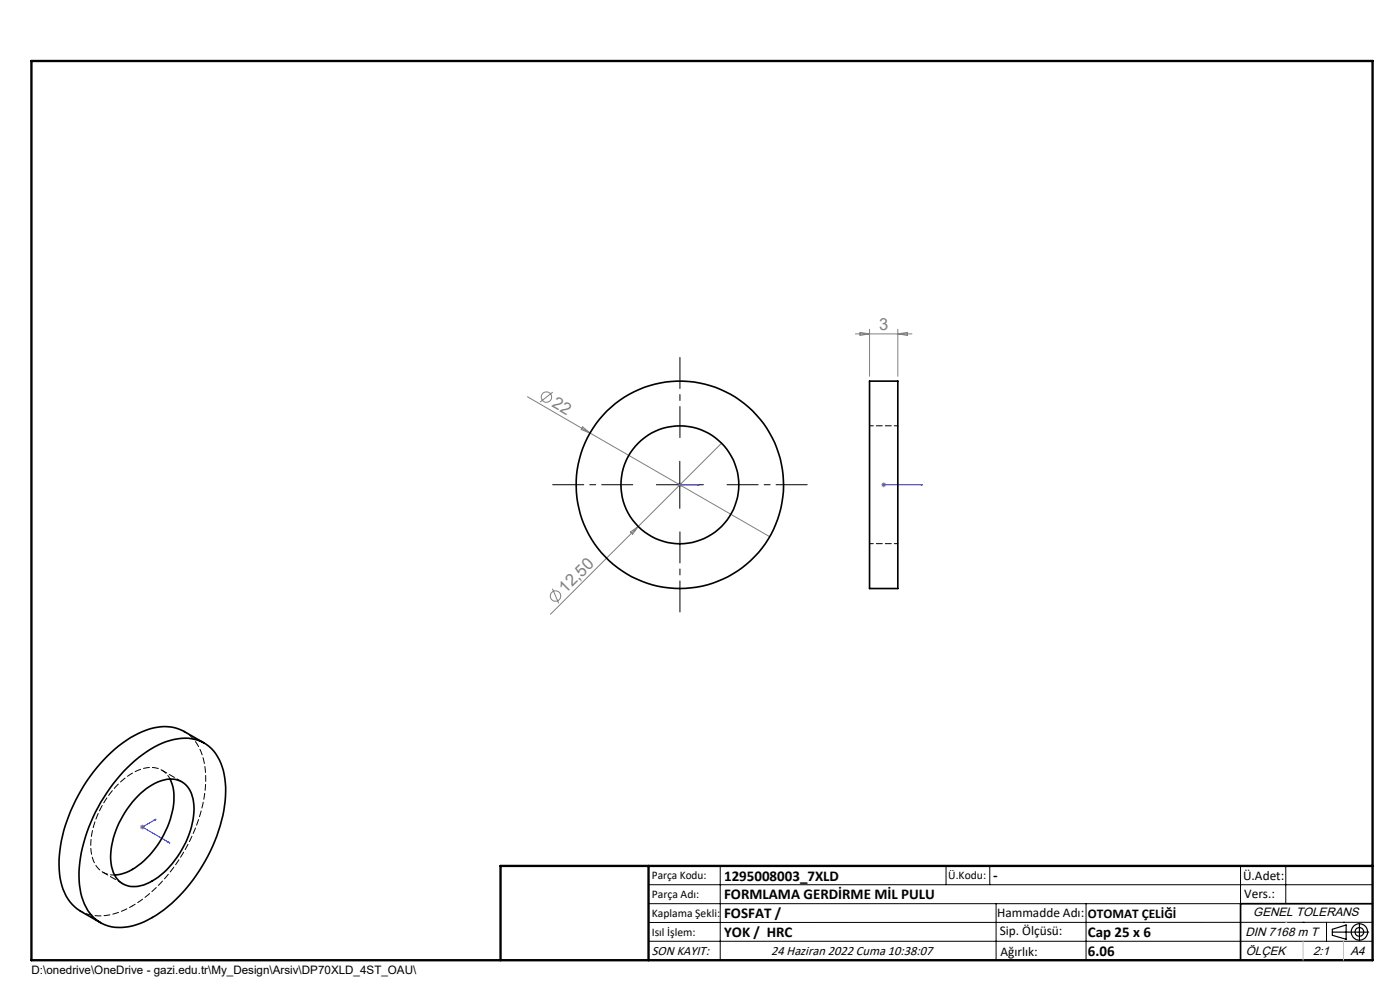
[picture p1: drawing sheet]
<svg xmlns="http://www.w3.org/2000/svg" width="297mm" height="210mm" viewBox="0 0 297 210" stroke-linecap="round" stroke-linejoin="round" font-family="sans-serif">
<g fill="none" stroke="#808080" stroke-width=".21">
<path d="M181.5 70.8h12M182.5 70.5l2 .3-2 .3zM184.5 69.8v10M190.5 69.8v10M190.5 70.8l2-.3v.6zM111.9 84.2l13.3 7.7M117.3 83.2l-2.7 2.1M123.6 90.5l1.6 1.4-1.9-.8zM125.2 91.9l38.1 21.9M153.1 94l-36.3 36.3M133.7 112.8l1.7-1.1-1.2 1.6zM143.7 102.8h1"/>
<path d="M143.9 102.5l.7 .7M144.2 102.3v1.1M187 102.8h1M187.1 102.5l.7 .7M187.5 102.3v1.1M187.8 102.5l-.7 .7M117.2 124.9l1.3 3.1M29.7 175.4h1M29.8 175.1l.8 .7M30.2 174.9v1.1M30.6 175.1l-.8 .7"/>
<circle cx="115.9" cy="84.2" r="1.09"/>
<circle cx="117.9" cy="126.4" r="1.1"/>
</g>
<g fill="none" stroke="#000" stroke-width=".25">
<path d="M282.6 197.7h7.8M282.6 197.1l3-.9v3l-3-.8zM288.4 195.8v3.8M106.2 203.7h185"/>
<circle cx="288.4" cy="197.7" r="1.74"/>
<circle cx="288.4" cy="197.7" r=".93"/>
</g>
<path d="M144.1 102.8h.2zM144.2 102.8h.1M144.2 102.8h4.1M148.3 102.8h-.4h.4M187.4 102.8h.2zM187.5 102.8h.1M187.5 102.8h8.2M195.7 102.8h-.4h.4M32.7 173.9l.4-.1-.2 .2zM33.1 173.8l-2.9 1.6 5.8 3.4M35.7 178.7l.1-.1 .2 .2z" fill="none" stroke="#00f" stroke-width=".21"/>
<path d="M144.2 92.8v-17M134.2 102.8h-17M144.2 112.8v17M154.2 102.8h17" fill="none" stroke="#000" stroke-width=".21" stroke-dasharray="15.2 1.3 1.3 1.3" stroke-dashoffset="8.6"/>
<g fill="none" stroke="#000" stroke-width=".21">
<path d="M144.2 97.9v9.9M139.2 102.8h10M137.6 187.7h153.6M137.6 191.7h153.6M137.6 199.7h153.6M152.8 183.7v20M200.7 183.7v4M210 183.7v4M211.3 191.7v12M230.4 191.7v12M263.2 183.7v20M272.8 183.7v8"/>
<path d="M276.4 195.6h.1M281.4 195.6v4.1M285 195.6h.1M291.2 195.6l-153.6 .1"/>
</g>
<path d="M291.2 191.7h-28v12" fill="none" stroke="#000" stroke-width=".35"/>
<path d="M6.7 12.9h284.5v190.8h-284.5zM137.6 183.7v20M291.2 183.7h-185v20" fill="none" stroke="#000" stroke-width=".5"/>
<path d="M276.4 199.7v4M285 199.7v4" fill="none" stroke="#c0c0c0" stroke-width=".21"/>
<path d="M272.8 195.6h.1" fill="none" stroke="#c0c0c0" stroke-width=".25"/>
<g fill="#00f">
<path d="M147.9 102.8h.4zM144.1 102.8h.2z"/>
<path d="M32.7 173.9l.2 .1 .2-.2zM35.7 178.7l.3 .1-.2-.2z"/>
<path d="M187.4 102.8h.2zM195.3 102.8h.4z"/>
</g>
<g fill="none" stroke="#000" stroke-width=".35">
<path d="M184.5 80.8h6v44h-6zM43.3 157.6l-4.2-2.4a10.1 10.1 0 0 0-9.8 .4 31.8 31.8 0 0 0-13.8 15.3 26.5 26.5 0 0 0-2.6 16.1 9.4 9.4 0 0 0 4.2 6.3l4.2 2.4M26.2 163.6a21.1 21.1 0 0 1 11.4-6.9 8 8 0 0 1 9.5 6 22.2 22.2 0 0 1-.7 13.5 34.2 34.2 0 0 1-14.1 18.4 11.8 11.8 0 0 1-10 1.6 9.1 9.1 0 0 1-5.3-7.6 28 28 0 0 1 3.8-17.4 37.4 37.4 0 0 1 5.4-7.6zM29.8 168.3a9.5 9.5 0 0 1 7.3-3 5.1 5.1 0 0 1 4 4.9 18.9 18.9 0 0 1-6.9 15.4 9 9 0 0 1-6.6 2.4 5.1 5.1 0 0 1-4-4.8 19 19 0 0 1 6.2-14.9zM36.1 165.3a12.1 12.1 0 0 1-.3 9.3 18.7 18.7 0 0 1-9 10.5l-1.2 .3-1.3 .2"/>
<circle cx="144.2" cy="102.9" r="12.5"/>
<circle cx="144.2" cy="102.8" r="22"/>
</g>
<path d="M190.5 90.3h-6M184.5 115.3h6" fill="none" stroke="#000" stroke-width=".21" stroke-dasharray="1.3 .6" stroke-dashoffset=".5"/>
<path d="M17.1 193.3a10 10 0 0 0 9.3-.3l1.7-.8M28.1 192.2a34.4 34.4 0 0 0 15.5-26.7 12.1 12.1 0 0 0-3.5-9.6l-1-.8" fill="none" stroke="#000" stroke-width=".21" stroke-dasharray="1.3 .6" stroke-dashoffset=".6"/>
<path d="M36.1 165.2a4.9 4.9 0 0 0-6.8-1.8 18.7 18.7 0 0 0-9.5 12 10 10 0 0 0 .9 8.6 4.4 4.4 0 0 0 3.6 1.6" fill="none" stroke="#000" stroke-width=".21" stroke-dasharray="1.3 .6" stroke-dashoffset=".4"/>
<path d="M38.6 165.8l-4.3-2.4M21.8 185l4.3 2.5" fill="none" stroke="#000" stroke-width=".21" stroke-dasharray="1.3 .6" stroke-dashoffset=".1"/>
<g font-size="3.5" fill="#808080">
<text x="186.5" y="70">3</text>
<text x="116.9" y="86.1" transform="rotate(30 116.9 86.1)">22</text>
<text x="120" y="126" transform="rotate(-45 120 126)">12,50</text>
</g>
<g font-size="3.2">
<text x="153.6" y="186.8">1295008003_7XLD</text>
<text x="153.6" y="190.8">FORMLAMA GERDİRME MİL PULU</text>
<text x="210.7" y="186.6">-</text>
<text x="153.6" y="194.8">FOSFAT /</text>
<text x="153.6" y="198.8">YOK / HRC</text>
<text x="230.8" y="198.7">Cap 25 x 6</text>
<text x="230.8" y="202.8">6.06</text>
</g>
<g font-size="2.8">
<text x="263.7" y="186.7">Ü.Adet:</text>
<text x="263.9" y="190.5">Vers.:</text>
<text x="211.5" y="194.5">Hammadde Adı:</text>
<text x="230.8" y="194.7">OTOMAT ÇELİĞİ</text>
<text x="138.3" y="202.6">SON KAYIT:</text>
<text x="163.6" y="202.6">24 Haziran 2022 Cuma 10:38:07</text>
<text x="212.1" y="198.4">Sip. Ölçüsü:</text>
<text x="212.2" y="202.7">Ağırlık:</text>
</g>
<g font-size="2.6">
<text x="265.9" y="194.4">GENEL TOLERANS</text>
<text x="264.2" y="198.5">DIN 7168 m T</text>
<text x="264.3" y="202.6">ÖLÇEK</text>
<text x="278.5" y="202.6">2:1</text>
<text x="286.5" y="202.6">A4</text>
</g>
<g font-size="2.5">
<text x="138.3" y="186.4">Parça Kodu:</text>
<text x="138.3" y="190.5">Parça Adı:</text>
<text x="201.2" y="186.5">Ü.Kodu:</text>
<text x="138.3" y="194.5">Kaplama Şekli:</text>
<text x="138.3" y="198.6">Isıl İşlem:</text>
<text x="6.7" y="206.7">D:\onedrive\OneDrive - gazi.edu.tr\My_Design\Arsiv\DP70XLD_4ST_OAU\</text>
</g>
</svg>
